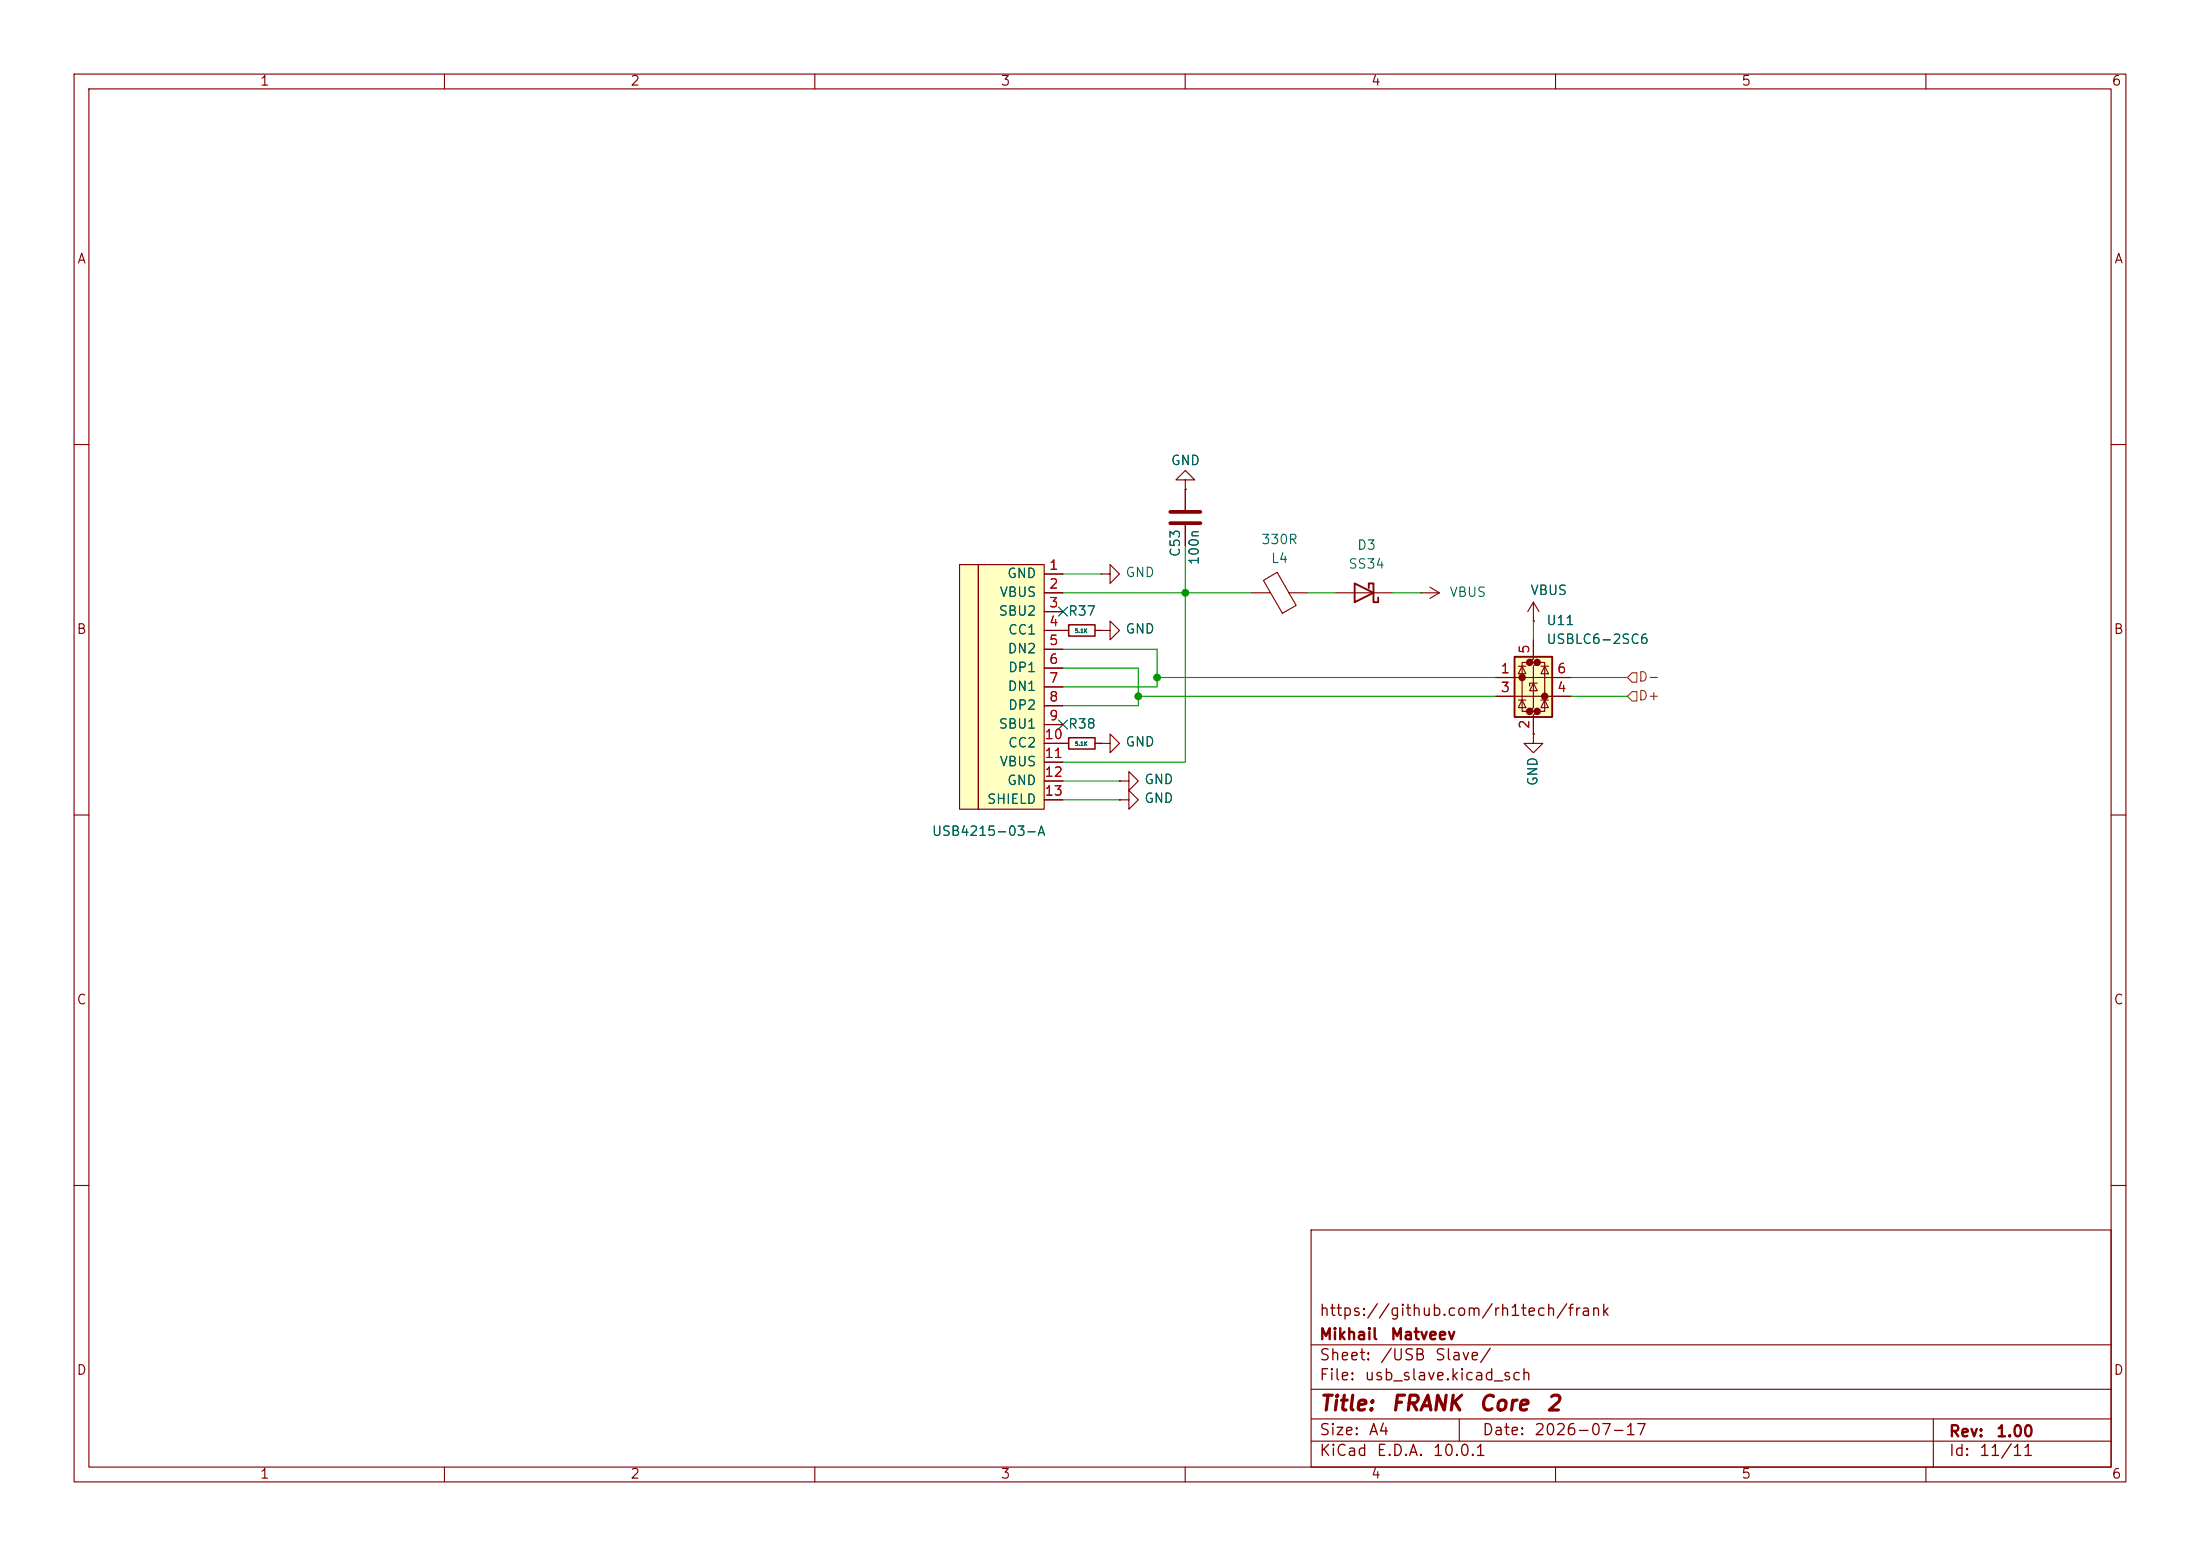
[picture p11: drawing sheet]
(kicad_sch
 (version 20260306)
 (generator "eeschema")
 (generator_version "10.0")
 (paper "A4")
 (title_block
  (title "${NAME}")
  (date "${DATE}")
  (rev "${VERSION}")
  (company "Mikhail Matveev")
  (comment 1 "https://github.com/rh1tech/frank"))
 (lib_symbols
  (symbol "FRANK:C"
   (pin_numbers (hide yes))
   (pin_names
    (offset 0.254)) (exclude_from_sim no) (in_bom yes) (on_board yes)
   (in_pos_files yes)
   (duplicate_pin_numbers_are_jumpers no)
   (property "Reference" "C" (at 0.635 2.54 0) (show_name no) (do_not_autoplace no) (effects (font (size 1.27 1.27)) (justify left)))
   (property "Value" "C" (at 0.635 -2.54 0) (show_name no) (do_not_autoplace no) (effects (font (size 1.27 1.27)) (justify left)))
   (property "Footprint" "" (at 0.9652 -3.81 0) (show_name no) (do_not_autoplace no) (hide yes) (effects (font (size 1.27 1.27))))
   (property "Datasheet" "" (at 0 0 0) (show_name no) (do_not_autoplace no) (hide yes) (effects (font (size 1.27 1.27))))
   (property "Description" "Unpolarized capacitor" (at 0 0 0) (show_name no) (do_not_autoplace no) (hide yes) (effects (font (size 1.27 1.27))))
   (symbol "C_0_1"
    (polyline (pts (xy -2.032 0.762) (xy 2.032 0.762)) (stroke (width 0.508) (type default)) (fill (type none)))
    (polyline (pts (xy -2.032 -0.762) (xy 2.032 -0.762)) (stroke (width 0.508) (type default)) (fill (type none))))
   (symbol "C_1_1"
    (pin passive line (at 0 3.81 270) (length 2.794) (name "" (effects (font (size 1.27 1.27)))) (number "1" (effects (font (size 1.27 1.27)))))
    (pin passive line (at 0 -3.81 90) (length 2.794) (name "" (effects (font (size 1.27 1.27)))) (number "2" (effects (font (size 1.27 1.27))))))
   (embedded_fonts no))
  (symbol "FRANK:Ferrite_Bead"
   (pin_numbers (hide yes))
   (pin_names
    (offset 0)) (exclude_from_sim no) (in_bom yes) (on_board yes)
   (in_pos_files yes)
   (duplicate_pin_numbers_are_jumpers no)
   (property "Reference" "FB" (at -3.81 0.635 90) (show_name no) (do_not_autoplace no) (effects (font (size 1.27 1.27))))
   (property "Value" "FerriteBead" (at 3.81 0 90) (show_name no) (do_not_autoplace no) (effects (font (size 1.27 1.27))))
   (property "Footprint" "" (at -1.778 0 90) (show_name no) (do_not_autoplace no) (hide yes) (effects (font (size 1.27 1.27))))
   (property "Datasheet" "" (at 0 0 0) (show_name no) (do_not_autoplace no) (hide yes) (effects (font (size 1.27 1.27))))
   (property "Description" "Ferrite bead" (at 0 0 0) (show_name no) (do_not_autoplace no) (hide yes) (effects (font (size 1.27 1.27))))
   (symbol "Ferrite_Bead_0_1"
    (polyline (pts (xy -2.7686 0.4064) (xy -1.7018 2.2606) (xy 2.7686 -0.3048) (xy 1.6764 -2.159) (xy -2.7686 0.4064)) (stroke (width 0) (type default)) (fill (type none)))
    (polyline (pts (xy 0 1.27) (xy 0 1.2954)) (stroke (width 0) (type default)) (fill (type none)))
    (polyline (pts (xy 0 -1.27) (xy 0 -1.2192)) (stroke (width 0) (type default)) (fill (type none))))
   (symbol "Ferrite_Bead_1_1"
    (pin passive line (at 0 3.81 270) (length 2.54) (name "" (effects (font (size 1.27 1.27)))) (number "1" (effects (font (size 1.27 1.27)))))
    (pin passive line (at 0 -3.81 90) (length 2.54) (name "" (effects (font (size 1.27 1.27)))) (number "2" (effects (font (size 1.27 1.27))))))
   (embedded_fonts no))
  (symbol "FRANK:GND"
   (power global)
   (pin_numbers (hide yes))
   (pin_names
    (offset 0) (hide yes)) (exclude_from_sim no) (in_bom yes) (on_board yes)
   (in_pos_files yes)
   (duplicate_pin_numbers_are_jumpers no)
   (property "Reference" "#PWR" (at 0 -6.35 0) (show_name no) (do_not_autoplace no) (hide yes) (effects (font (size 1.27 1.27))))
   (property "Value" "GND" (at 0 -3.81 0) (show_name no) (do_not_autoplace no) (effects (font (size 1.27 1.27))))
   (property "Footprint" "" (at 0 0 0) (show_name no) (do_not_autoplace no) (hide yes) (effects (font (size 1.27 1.27))))
   (property "Datasheet" "" (at 0 0 0) (show_name no) (do_not_autoplace no) (hide yes) (effects (font (size 1.27 1.27))))
   (property "Description" "Power symbol creates a global label with name \"GND\" , ground" (at 0 0 0) (show_name no) (do_not_autoplace no) (hide yes) (effects (font (size 1.27 1.27))))
   (symbol "GND_0_1"
    (polyline (pts (xy 0 0) (xy 0 -1.27) (xy 1.27 -1.27) (xy 0 -2.54) (xy -1.27 -1.27) (xy 0 -1.27)) (stroke (width 0) (type default)) (fill (type none))))
   (symbol "GND_1_1"
    (pin power_in line (at 0 0 270) (length 0) (name "" (effects (font (size 1.27 1.27)))) (number "1" (effects (font (size 1.27 1.27))))))
   (embedded_fonts no))
  (symbol "FRANK:R_Small"
   (pin_numbers (hide yes))
   (pin_names
    (offset 0.254) (hide yes)) (exclude_from_sim no) (in_bom yes) (on_board yes)
   (in_pos_files yes)
   (duplicate_pin_numbers_are_jumpers no)
   (property "Reference" "R" (at 0 0 90) (show_name no) (do_not_autoplace no) (effects (font (size 1.016 1.016))))
   (property "Value" "R_Small" (at 1.778 0 90) (show_name no) (do_not_autoplace no) (effects (font (size 1.27 1.27))))
   (property "Footprint" "" (at 0 0 0) (show_name no) (do_not_autoplace no) (hide yes) (effects (font (size 1.27 1.27))))
   (property "Datasheet" "" (at 0 0 0) (show_name no) (do_not_autoplace no) (hide yes) (effects (font (size 1.27 1.27))))
   (property "Description" "Resistor, small symbol" (at 0 0 0) (show_name no) (do_not_autoplace no) (hide yes) (effects (font (size 1.27 1.27))))
   (symbol "R_Small_0_1"
    (rectangle (start -0.762 1.778) (end 0.762 -1.778) (stroke (width 0.2032) (type default)) (fill (type none))))
   (symbol "R_Small_1_1"
    (pin passive line (at 0 2.54 270) (length 0.762) (name "" (effects (font (size 1.27 1.27)))) (number "1" (effects (font (size 1.27 1.27)))))
    (pin passive line (at 0 -2.54 90) (length 0.762) (name "" (effects (font (size 1.27 1.27)))) (number "2" (effects (font (size 1.27 1.27))))))
   (embedded_fonts no))
  (symbol "FRANK:SS34"
   (pin_numbers (hide yes))
   (pin_names
    (offset 1.016) (hide yes)) (exclude_from_sim no) (in_bom yes) (on_board yes)
   (in_pos_files yes)
   (duplicate_pin_numbers_are_jumpers no)
   (property "Reference" "D3" (at -0.3175 6.35 0) (show_name no) (do_not_autoplace no) (effects (font (size 1.27 1.27))))
   (property "Value" "SS34" (at -0.3175 3.81 0) (show_name no) (do_not_autoplace no) (effects (font (size 1.27 1.27))))
   (property "Footprint" "Diode_SMD:D_SMA" (at 0 -4.445 0) (show_name no) (do_not_autoplace no) (hide yes) (effects (font (size 1.27 1.27))))
   (property "Datasheet" "https://www.vishay.com/docs/88751/ss32.pdf" (at 0 0 0) (show_name no) (do_not_autoplace no) (hide yes) (effects (font (size 1.27 1.27))))
   (property "Description" "40V 3A Schottky Diode, SMA" (at 0 0 0) (show_name no) (do_not_autoplace no) (hide yes) (effects (font (size 1.27 1.27))))
   (symbol "SS34_0_1"
    (polyline (pts (xy -1.905 0.635) (xy -1.905 1.27) (xy -1.27 1.27) (xy -1.27 -1.27) (xy -0.635 -1.27) (xy -0.635 -0.635)) (stroke (width 0.254) (type default)) (fill (type none)))
    (polyline (pts (xy 1.27 1.27) (xy 1.27 -1.27) (xy -1.27 0) (xy 1.27 1.27)) (stroke (width 0.254) (type default)) (fill (type none)))
    (polyline (pts (xy 1.27 0) (xy -1.27 0)) (stroke (width 0) (type default)) (fill (type none))))
   (symbol "SS34_1_1"
    (pin passive line (at -3.81 0 0) (length 2.54) (name "K" (effects (font (size 1.27 1.27)))) (number "1" (effects (font (size 1.27 1.27)))))
    (pin passive line (at 3.81 0 180) (length 2.54) (name "A" (effects (font (size 1.27 1.27)))) (number "2" (effects (font (size 1.27 1.27))))))
   (embedded_fonts no))
  (symbol "FRANK:USBLC6-2SC6"
   (pin_names (hide yes)) (exclude_from_sim no) (in_bom yes) (on_board yes)
   (in_pos_files yes)
   (duplicate_pin_numbers_are_jumpers no)
   (property "Reference" "U" (at 0.635 5.715 0) (show_name no) (do_not_autoplace no) (effects (font (size 1.27 1.27)) (justify left)))
   (property "Value" "USBLC6-2SC6" (at 0.635 3.81 0) (show_name no) (do_not_autoplace no) (effects (font (size 1.27 1.27)) (justify left)))
   (property "Footprint" "FRANK:SOT-23-6" (at 1.27 -6.35 0) (show_name no) (do_not_autoplace no) (hide yes) (effects (font (size 1.27 1.27)
    (italic yes)) (justify left)))
   (property "Datasheet" "https://www.st.com/resource/en/datasheet/usblc6-2.pdf" (at 1.27 -8.255 0) (show_name no) (do_not_autoplace no) (hide yes) (effects (font (size 1.27 1.27)) (justify left)))
   (property "Description" "Very low capacitance ESD protection diode, 2 data-line, SOT-23-6" (at 0 0 0) (show_name no) (do_not_autoplace no) (hide yes) (effects (font (size 1.27 1.27))))
   (symbol "USBLC6-2SC6_0_0"
    (circle (center -1.524 0) (radius 0.0001) (stroke (width 0.508) (type default)) (fill (type none)))
    (circle (center -0.508 2.032) (radius 0.0001) (stroke (width 0.508) (type default)) (fill (type none)))
    (circle (center -0.508 -4.572) (radius 0.0001) (stroke (width 0.508) (type default)) (fill (type none)))
    (circle (center 0.508 2.032) (radius 0.0001) (stroke (width 0.508) (type default)) (fill (type none)))
    (circle (center 0.508 -4.572) (radius 0.0001) (stroke (width 0.508) (type default)) (fill (type none)))
    (circle (center 1.524 -2.54) (radius 0.0001) (stroke (width 0.508) (type default)) (fill (type none))))
   (symbol "USBLC6-2SC6_0_1"
    (polyline (pts (xy -2.54 0) (xy 2.54 0)) (stroke (width 0) (type default)) (fill (type none)))
    (polyline (pts (xy -2.54 -2.54) (xy 2.54 -2.54)) (stroke (width 0) (type default)) (fill (type none)))
    (polyline (pts (xy -2.032 0.508) (xy -1.016 0.508) (xy -1.524 1.524) (xy -2.032 0.508)) (stroke (width 0) (type default)) (fill (type none)))
    (polyline (pts (xy -2.032 -3.048) (xy -1.016 -3.048)) (stroke (width 0) (type default)) (fill (type none)))
    (polyline (pts (xy -1.016 1.524) (xy -2.032 1.524)) (stroke (width 0) (type default)) (fill (type none)))
    (polyline (pts (xy -1.016 -4.064) (xy -2.032 -4.064) (xy -1.524 -3.048) (xy -1.016 -4.064)) (stroke (width 0) (type default)) (fill (type none)))
    (polyline (pts (xy -0.508 -1.143) (xy -0.508 -0.762) (xy 0.508 -0.762)) (stroke (width 0) (type default)) (fill (type none)))
    (polyline (pts (xy 0 2.54) (xy -0.508 2.032) (xy 0.508 2.032) (xy 0 1.524) (xy 0 -4.064) (xy -0.508 -4.572) (xy 0.508 -4.572) (xy 0 -5.08)) (stroke (width 0) (type default)) (fill (type none)))
    (polyline (pts (xy 0.508 -1.778) (xy -0.508 -1.778) (xy 0 -0.762) (xy 0.508 -1.778)) (stroke (width 0) (type default)) (fill (type none)))
    (polyline (pts (xy 1.016 1.524) (xy 2.032 1.524)) (stroke (width 0) (type default)) (fill (type none)))
    (polyline (pts (xy 1.016 -3.048) (xy 2.032 -3.048)) (stroke (width 0) (type default)) (fill (type none)))
    (polyline (pts (xy 2.032 0.508) (xy 1.016 0.508) (xy 1.524 1.524) (xy 2.032 0.508)) (stroke (width 0) (type default)) (fill (type none)))
    (polyline (pts (xy 2.032 -4.064) (xy 1.016 -4.064) (xy 1.524 -3.048) (xy 2.032 -4.064)) (stroke (width 0) (type default)) (fill (type none))))
   (symbol "USBLC6-2SC6_1_1"
    (rectangle (start -2.54 2.794) (end 2.54 -5.334) (stroke (width 0.254) (type default)) (fill (type background)))
    (polyline (pts (xy -0.508 2.032) (xy -1.524 2.032) (xy -1.524 -4.572) (xy -0.508 -4.572)) (stroke (width 0) (type default)) (fill (type none)))
    (polyline (pts (xy 0.508 -4.572) (xy 1.524 -4.572) (xy 1.524 2.032) (xy 0.508 2.032)) (stroke (width 0) (type default)) (fill (type none)))
    (pin passive line (at -5.08 0 0) (length 2.54) (name "I/O1" (effects (font (size 1.27 1.27)))) (number "1" (effects (font (size 1.27 1.27)))))
    (pin passive line (at 0 -7.62 90) (length 2.54) (name "GND" (effects (font (size 1.27 1.27)))) (number "2" (effects (font (size 1.27 1.27)))))
    (pin passive line (at -5.08 -2.54 0) (length 2.54) (name "I/O2" (effects (font (size 1.27 1.27)))) (number "3" (effects (font (size 1.27 1.27)))))
    (pin passive line (at 5.08 -2.54 180) (length 2.54) (name "I/O2" (effects (font (size 1.27 1.27)))) (number "4" (effects (font (size 1.27 1.27)))))
    (pin passive line (at 0 5.08 270) (length 2.54) (name "VBUS" (effects (font (size 1.27 1.27)))) (number "5" (effects (font (size 1.27 1.27)))))
    (pin passive line (at 5.08 0 180) (length 2.54) (name "I/O1" (effects (font (size 1.27 1.27)))) (number "6" (effects (font (size 1.27 1.27))))))
   (embedded_fonts no))
  (symbol "FRANK:USB_C"
   (pin_names
    (offset 1.016)) (exclude_from_sim no) (in_bom yes) (on_board yes)
   (in_pos_files yes)
   (duplicate_pin_numbers_are_jumpers no)
   (property "Reference" "USB1" (at -6.35 10.16 0) (show_name no) (do_not_autoplace no) (hide yes) (effects (font (size 1.27 1.27)) (justify right)))
   (property "Value" "USB Type C" (at 0.254 -20.828 0) (show_name no) (do_not_autoplace no) (effects (font (size 1.27 1.27)) (justify right)))
   (property "Footprint" "FRANK:USB_C_Receptacle" (at 3.81 -1.27 0) (show_name no) (do_not_autoplace no) (hide yes) (effects (font (size 1.27 1.27))))
   (property "Datasheet" "" (at 3.81 -1.27 0) (show_name no) (do_not_autoplace no) (hide yes) (effects (font (size 1.27 1.27))))
   (property "Description" "" (at 0 0 0) (show_name no) (do_not_autoplace no) (hide yes) (effects (font (size 1.27 1.27))))
   (property "LCSC" "C165948" (at 0 0 0) (show_name no) (do_not_autoplace no) (hide yes) (effects (font (size 1.27 1.27))))
   (symbol "USB_C_0_1"
    (rectangle (start -11.43 15.24) (end -8.89 -17.78) (stroke (width 0) (type default)) (fill (type background)))
    (rectangle (start 0 -17.78) (end -8.89 15.24) (stroke (width 0) (type default)) (fill (type background))))
   (symbol "USB_C_1_1"
    (pin input line (at 2.54 13.97 180) (length 2.54) (name "GND" (effects (font (size 1.27 1.27)))) (number "1" (effects (font (size 1.27 1.27)))))
    (pin input line (at 2.54 11.43 180) (length 2.54) (name "VBUS" (effects (font (size 1.27 1.27)))) (number "2" (effects (font (size 1.27 1.27)))))
    (pin input line (at 2.54 8.89 180) (length 2.54) (name "SBU2" (effects (font (size 1.27 1.27)))) (number "3" (effects (font (size 1.27 1.27)))))
    (pin input line (at 2.54 6.35 180) (length 2.54) (name "CC1" (effects (font (size 1.27 1.27)))) (number "4" (effects (font (size 1.27 1.27)))))
    (pin input line (at 2.54 3.81 180) (length 2.54) (name "DN2" (effects (font (size 1.27 1.27)))) (number "5" (effects (font (size 1.27 1.27)))))
    (pin input line (at 2.54 1.27 180) (length 2.54) (name "DP1" (effects (font (size 1.27 1.27)))) (number "6" (effects (font (size 1.27 1.27)))))
    (pin input line (at 2.54 -1.27 180) (length 2.54) (name "DN1" (effects (font (size 1.27 1.27)))) (number "7" (effects (font (size 1.27 1.27)))))
    (pin input line (at 2.54 -3.81 180) (length 2.54) (name "DP2" (effects (font (size 1.27 1.27)))) (number "8" (effects (font (size 1.27 1.27)))))
    (pin input line (at 2.54 -6.35 180) (length 2.54) (name "SBU1" (effects (font (size 1.27 1.27)))) (number "9" (effects (font (size 1.27 1.27)))))
    (pin input line (at 2.54 -8.89 180) (length 2.54) (name "CC2" (effects (font (size 1.27 1.27)))) (number "10" (effects (font (size 1.27 1.27)))))
    (pin input line (at 2.54 -11.43 180) (length 2.54) (name "VBUS" (effects (font (size 1.27 1.27)))) (number "11" (effects (font (size 1.27 1.27)))))
    (pin input line (at 2.54 -13.97 180) (length 2.54) (name "GND" (effects (font (size 1.27 1.27)))) (number "12" (effects (font (size 1.27 1.27)))))
    (pin input line (at 2.54 -16.51 180) (length 2.54) (name "SHIELD" (effects (font (size 1.27 1.27)))) (number "13" (effects (font (size 1.27 1.27))))))
   (embedded_fonts no))
  (symbol "FRANK:VBUS"
   (power global)
   (pin_numbers (hide yes))
   (pin_names
    (offset 0) (hide yes)) (exclude_from_sim no) (in_bom yes) (on_board yes)
   (in_pos_files yes)
   (duplicate_pin_numbers_are_jumpers no)
   (property "Reference" "#PWR" (at 0 -3.81 0) (show_name no) (do_not_autoplace no) (hide yes) (effects (font (size 1.27 1.27))))
   (property "Value" "VBUS" (at 0 3.556 0) (show_name no) (do_not_autoplace no) (effects (font (size 1.27 1.27))))
   (property "Footprint" "" (at 0 0 0) (show_name no) (do_not_autoplace no) (hide yes) (effects (font (size 1.27 1.27))))
   (property "Datasheet" "" (at 0 0 0) (show_name no) (do_not_autoplace no) (hide yes) (effects (font (size 1.27 1.27))))
   (property "Description" "Power symbol creates a global label with name \"VBUS\"" (at 0 0 0) (show_name no) (do_not_autoplace no) (hide yes) (effects (font (size 1.27 1.27))))
   (symbol "VBUS_0_1"
    (polyline (pts (xy -0.762 1.27) (xy 0 2.54)) (stroke (width 0) (type default)) (fill (type none)))
    (polyline (pts (xy 0 2.54) (xy 0.762 1.27)) (stroke (width 0) (type default)) (fill (type none)))
    (polyline (pts (xy 0 0) (xy 0 2.54)) (stroke (width 0) (type default)) (fill (type none))))
   (symbol "VBUS_1_1"
    (pin power_in line (at 0 0 90) (length 0) (name "" (effects (font (size 1.27 1.27)))) (number "1" (effects (font (size 1.27 1.27))))))
   (embedded_fonts no)))
 (junction
  (at 153.67 93.98)
  (diameter 0)
  (color 0 0 0 0))
 (junction
  (at 160.02 80.01)
  (diameter 0)
  (color 0 0 0 0))
 (junction
  (at 156.21 91.44)
  (diameter 0)
  (color 0 0 0 0))
 (no_connect
  (at 143.51 97.79))
 (no_connect
  (at 143.51 82.55))
 (wire
  (pts (xy 160.02 80.01) (xy 160.02 73.66))
  (stroke (width 0) (type default)))
 (wire
  (pts (xy 143.51 92.71) (xy 156.21 92.71))
  (stroke (width 0) (type default)))
 (wire
  (pts (xy 160.02 102.87) (xy 143.51 102.87))
  (stroke (width 0) (type default)))
 (wire
  (pts (xy 176.53 80.01) (xy 180.34 80.01))
  (stroke (width 0) (type default)))
 (wire
  (pts (xy 153.67 93.98) (xy 153.67 95.25))
  (stroke (width 0) (type default)))
 (wire
  (pts (xy 207.01 83.82) (xy 207.01 86.36))
  (stroke (width 0) (type default)))
 (wire
  (pts (xy 212.09 91.44) (xy 219.71 91.44))
  (stroke (width 0) (type default)))
 (wire
  (pts (xy 143.51 77.47) (xy 148.59 77.47))
  (stroke (width 0) (type default)))
 (wire
  (pts (xy 156.21 87.63) (xy 156.21 91.44))
  (stroke (width 0) (type default)))
 (wire
  (pts (xy 153.67 90.17) (xy 153.67 93.98))
  (stroke (width 0) (type default)))
 (wire
  (pts (xy 160.02 80.01) (xy 168.91 80.01))
  (stroke (width 0) (type default)))
 (wire
  (pts (xy 143.51 90.17) (xy 153.67 90.17))
  (stroke (width 0) (type default)))
 (wire
  (pts (xy 212.09 93.98) (xy 219.71 93.98))
  (stroke (width 0) (type default)))
 (wire
  (pts (xy 143.51 80.01) (xy 160.02 80.01))
  (stroke (width 0) (type default)))
 (wire
  (pts (xy 156.21 91.44) (xy 156.21 92.71))
  (stroke (width 0) (type default)))
 (wire
  (pts (xy 160.02 80.01) (xy 160.02 102.87))
  (stroke (width 0) (type default)))
 (wire
  (pts (xy 187.96 80.01) (xy 191.77 80.01))
  (stroke (width 0) (type default)))
 (wire
  (pts (xy 156.21 91.44) (xy 201.93 91.44))
  (stroke (width 0) (type default)))
 (wire
  (pts (xy 143.51 105.41) (xy 151.13 105.41))
  (stroke (width 0) (type default)))
 (wire
  (pts (xy 153.67 93.98) (xy 201.93 93.98))
  (stroke (width 0) (type default)))
 (wire
  (pts (xy 143.51 107.95) (xy 151.13 107.95))
  (stroke (width 0) (type default)))
 (wire
  (pts (xy 143.51 87.63) (xy 156.21 87.63))
  (stroke (width 0) (type default)))
 (wire
  (pts (xy 143.51 95.25) (xy 153.67 95.25))
  (stroke (width 0) (type default)))
 (hierarchical_label "D-"
  (shape input)
  (at 219.71 91.44 0)
  (effects (font (size 1.27 1.27)) (justify left)))
 (hierarchical_label "D+"
  (shape input)
  (at 219.71 93.98 0)
  (effects (font (size 1.27 1.27)) (justify left)))
 (symbol
  (lib_id "FRANK:SS34")
  (at 184.15 80.01 180)
  (unit 1)
  (body_style 1)
  (exclude_from_sim no)
  (in_bom yes)
  (on_board yes)
  (in_pos_files yes)
  (dnp no)
  (fields_autoplaced yes)
  (property "Reference" "D3" (at 184.4675 73.66 0) (show_name no) (do_not_autoplace no) (effects (font (size 1.27 1.27))))
  (property "Value" "SS34" (at 184.4675 76.2 0) (show_name no) (do_not_autoplace no) (effects (font (size 1.27 1.27))))
  (property "Footprint" "FRANK:D_SMA" (at 184.15 75.565 0) (hide yes) (show_name no) (do_not_autoplace no) (effects (font (size 1.27 1.27))))
  (property "Datasheet" "https://www.vishay.com/docs/88751/ss32.pdf" (at 184.15 80.01 0) (hide yes) (show_name no) (do_not_autoplace no) (effects (font (size 1.27 1.27))))
  (property "Description" "40V 3A Schottky Diode, SMA" (at 184.15 80.01 0) (hide yes) (show_name no) (do_not_autoplace no) (effects (font (size 1.27 1.27))))
  (pin "2")
  (pin "1"))
 (symbol
  (lib_id "FRANK:R_Small")
  (at 146.05 85.09 270)
  (unit 1)
  (body_style 1)
  (exclude_from_sim no)
  (in_bom yes)
  (on_board yes)
  (in_pos_files yes)
  (dnp no)
  (property "Reference" "R37" (at 146.05 82.55 90) (show_name no) (do_not_autoplace no) (effects (font (size 1.27 1.27))))
  (property "Value" "5.1K" (at 146.05 85.09 90) (show_name no) (do_not_autoplace no) (effects (font (size 0.508 0.508))))
  (property "Footprint" "FRANK:R_0603_1608Metric" (at 146.05 85.09 0) (hide yes) (show_name no) (do_not_autoplace no) (effects (font (size 1.27 1.27))))
  (property "Datasheet" "" (at 146.05 85.09 0) (hide yes) (show_name no) (do_not_autoplace no) (effects (font (size 1.27 1.27))))
  (property "Description" "Resistor, small symbol" (at 146.05 85.09 0) (hide yes) (show_name no) (do_not_autoplace no) (effects (font (size 1.27 1.27))))
  (property "LCSC" "" (at 146.05 85.09 0) (hide yes) (show_name no) (do_not_autoplace no) (effects (font (size 1.27 1.27))))
  (property "AliExpress" "https://www.aliexpress.com/item/1005005945735199.html" (at 146.05 85.09 0) (hide yes) (show_name no) (do_not_autoplace no) (effects (font (size 1.27 1.27))))
  (property "Sim.Device" "" (at 146.05 85.09 0) (show_name no) (do_not_autoplace no) (effects (font (size 1.27 1.27))))
  (property "Height" "" (at 146.05 85.09 0) (show_name no) (do_not_autoplace no) (effects (font (size 1.27 1.27))))
  (property "MANUFACTURER" "" (at 146.05 85.09 0) (show_name no) (do_not_autoplace no) (effects (font (size 1.27 1.27))))
  (property "MAXIMUM_PACKAGE_HEIGHT" "" (at 146.05 85.09 0) (show_name no) (do_not_autoplace no) (effects (font (size 1.27 1.27))))
  (property "Manufacturer_Name" "" (at 146.05 85.09 0) (show_name no) (do_not_autoplace no) (effects (font (size 1.27 1.27))))
  (property "Manufacturer_Part_Number" "" (at 146.05 85.09 0) (show_name no) (do_not_autoplace no) (effects (font (size 1.27 1.27))))
  (property "Mouser Part Number" "" (at 146.05 85.09 0) (show_name no) (do_not_autoplace no) (effects (font (size 1.27 1.27))))
  (property "Mouser Price/Stock" "" (at 146.05 85.09 0) (show_name no) (do_not_autoplace no) (effects (font (size 1.27 1.27))))
  (property "PARTREV" "" (at 146.05 85.09 0) (show_name no) (do_not_autoplace no) (effects (font (size 1.27 1.27))))
  (property "STANDARD" "" (at 146.05 85.09 0) (show_name no) (do_not_autoplace no) (effects (font (size 1.27 1.27))))
  (pin "1")
  (pin "2"))
 (symbol
  (lib_id "FRANK:R_Small")
  (at 146.05 100.33 270)
  (unit 1)
  (body_style 1)
  (exclude_from_sim no)
  (in_bom yes)
  (on_board yes)
  (in_pos_files yes)
  (dnp no)
  (property "Reference" "R38" (at 146.05 97.79 90) (show_name no) (do_not_autoplace no) (effects (font (size 1.27 1.27))))
  (property "Value" "5.1K" (at 146.05 100.33 90) (show_name no) (do_not_autoplace no) (effects (font (size 0.508 0.508))))
  (property "Footprint" "FRANK:R_0603_1608Metric" (at 146.05 100.33 0) (hide yes) (show_name no) (do_not_autoplace no) (effects (font (size 1.27 1.27))))
  (property "Datasheet" "" (at 146.05 100.33 0) (hide yes) (show_name no) (do_not_autoplace no) (effects (font (size 1.27 1.27))))
  (property "Description" "Resistor, small symbol" (at 146.05 100.33 0) (hide yes) (show_name no) (do_not_autoplace no) (effects (font (size 1.27 1.27))))
  (property "LCSC" "" (at 146.05 100.33 0) (hide yes) (show_name no) (do_not_autoplace no) (effects (font (size 1.27 1.27))))
  (property "AliExpress" "https://www.aliexpress.com/item/1005005945735199.html" (at 146.05 100.33 0) (hide yes) (show_name no) (do_not_autoplace no) (effects (font (size 1.27 1.27))))
  (property "Sim.Device" "" (at 146.05 100.33 0) (show_name no) (do_not_autoplace no) (effects (font (size 1.27 1.27))))
  (property "Height" "" (at 146.05 100.33 0) (show_name no) (do_not_autoplace no) (effects (font (size 1.27 1.27))))
  (property "MANUFACTURER" "" (at 146.05 100.33 0) (show_name no) (do_not_autoplace no) (effects (font (size 1.27 1.27))))
  (property "MAXIMUM_PACKAGE_HEIGHT" "" (at 146.05 100.33 0) (show_name no) (do_not_autoplace no) (effects (font (size 1.27 1.27))))
  (property "Manufacturer_Name" "" (at 146.05 100.33 0) (show_name no) (do_not_autoplace no) (effects (font (size 1.27 1.27))))
  (property "Manufacturer_Part_Number" "" (at 146.05 100.33 0) (show_name no) (do_not_autoplace no) (effects (font (size 1.27 1.27))))
  (property "Mouser Part Number" "" (at 146.05 100.33 0) (show_name no) (do_not_autoplace no) (effects (font (size 1.27 1.27))))
  (property "Mouser Price/Stock" "" (at 146.05 100.33 0) (show_name no) (do_not_autoplace no) (effects (font (size 1.27 1.27))))
  (property "PARTREV" "" (at 146.05 100.33 0) (show_name no) (do_not_autoplace no) (effects (font (size 1.27 1.27))))
  (property "STANDARD" "" (at 146.05 100.33 0) (show_name no) (do_not_autoplace no) (effects (font (size 1.27 1.27))))
  (pin "1")
  (pin "2"))
 (symbol
  (lib_id "FRANK:GND")
  (at 148.59 100.33 90)
  (unit 1)
  (body_style 1)
  (exclude_from_sim no)
  (in_bom yes)
  (on_board yes)
  (in_pos_files yes)
  (dnp no)
  (property "Reference" "#PWR0100" (at 154.94 100.33 0) (hide yes) (show_name no) (do_not_autoplace no) (effects (font (size 1.27 1.27))))
  (property "Value" "GND" (at 151.8412 100.203 90) (show_name no) (do_not_autoplace no) (effects (font (size 1.27 1.27)) (justify right)))
  (property "Footprint" "" (at 148.59 100.33 0) (hide yes) (show_name no) (do_not_autoplace no) (effects (font (size 1.27 1.27))))
  (property "Datasheet" "" (at 148.59 100.33 0) (hide yes) (show_name no) (do_not_autoplace no) (effects (font (size 1.27 1.27))))
  (property "Description" "Power symbol creates a global label with name \"GND\" , ground" (at 148.59 100.33 0) (hide yes) (show_name no) (do_not_autoplace no) (effects (font (size 1.27 1.27))))
  (pin "1"))
 (symbol
  (lib_id "FRANK:VBUS")
  (at 207.01 83.82 0)
  (unit 1)
  (body_style 1)
  (exclude_from_sim no)
  (in_bom yes)
  (on_board yes)
  (in_pos_files yes)
  (dnp no)
  (property "Reference" "#PWR0105" (at 207.01 87.63 0) (hide yes) (show_name no) (do_not_autoplace no) (effects (font (size 1.27 1.27))))
  (property "Value" "VBUS" (at 206.502 79.756 0) (show_name no) (do_not_autoplace no) (effects (font (size 1.27 1.27)) (justify left)))
  (property "Footprint" "" (at 207.01 83.82 0) (hide yes) (show_name no) (do_not_autoplace no) (effects (font (size 1.27 1.27))))
  (property "Datasheet" "" (at 207.01 83.82 0) (hide yes) (show_name no) (do_not_autoplace no) (effects (font (size 1.27 1.27))))
  (property "Description" "Power symbol creates a global label with name \"VBUS\"" (at 207.01 83.82 0) (hide yes) (show_name no) (do_not_autoplace no) (effects (font (size 1.27 1.27))))
  (pin "1"))
 (symbol
  (lib_id "FRANK:GND")
  (at 151.13 105.41 90)
  (unit 1)
  (body_style 1)
  (exclude_from_sim no)
  (in_bom yes)
  (on_board yes)
  (in_pos_files yes)
  (dnp no)
  (property "Reference" "#PWR0101" (at 157.48 105.41 0) (hide yes) (show_name no) (do_not_autoplace no) (effects (font (size 1.27 1.27))))
  (property "Value" "GND" (at 154.3812 105.283 90) (show_name no) (do_not_autoplace no) (effects (font (size 1.27 1.27)) (justify right)))
  (property "Footprint" "" (at 151.13 105.41 0) (hide yes) (show_name no) (do_not_autoplace no) (effects (font (size 1.27 1.27))))
  (property "Datasheet" "" (at 151.13 105.41 0) (hide yes) (show_name no) (do_not_autoplace no) (effects (font (size 1.27 1.27))))
  (property "Description" "Power symbol creates a global label with name \"GND\" , ground" (at 151.13 105.41 0) (hide yes) (show_name no) (do_not_autoplace no) (effects (font (size 1.27 1.27))))
  (pin "1"))
 (symbol
  (lib_id "FRANK:GND")
  (at 148.59 77.47 90)
  (unit 1)
  (body_style 1)
  (exclude_from_sim no)
  (in_bom yes)
  (on_board yes)
  (in_pos_files yes)
  (dnp no)
  (property "Reference" "#PWR098" (at 154.94 77.47 0) (hide yes) (show_name no) (do_not_autoplace no) (effects (font (size 1.27 1.27))))
  (property "Value" "GND" (at 151.8412 77.343 90) (show_name no) (do_not_autoplace no) (effects (font (size 1.27 1.27)) (justify right)))
  (property "Footprint" "" (at 148.59 77.47 0) (hide yes) (show_name no) (do_not_autoplace no) (effects (font (size 1.27 1.27))))
  (property "Datasheet" "" (at 148.59 77.47 0) (hide yes) (show_name no) (do_not_autoplace no) (effects (font (size 1.27 1.27))))
  (property "Description" "Power symbol creates a global label with name \"GND\" , ground" (at 148.59 77.47 0) (hide yes) (show_name no) (do_not_autoplace no) (effects (font (size 1.27 1.27))))
  (pin "1"))
 (symbol
  (lib_id "FRANK:C")
  (at 160.02 69.85 0)
  (mirror x)
  (unit 1)
  (body_style 1)
  (exclude_from_sim no)
  (in_bom yes)
  (on_board yes)
  (in_pos_files yes)
  (dnp no)
  (property "Reference" "C53" (at 158.75 71.374 90) (show_name no) (do_not_autoplace no) (effects (font (size 1.27 1.27)) (justify left)))
  (property "Value" "100n" (at 161.29 71.374 90) (show_name no) (do_not_autoplace no) (effects (font (size 1.27 1.27)) (justify left)))
  (property "Footprint" "FRANK:C_0603_1608Metric" (at 160.9852 66.04 0) (hide yes) (show_name no) (do_not_autoplace no) (effects (font (size 1.27 1.27))))
  (property "Datasheet" "" (at 160.02 69.85 0) (hide yes) (show_name no) (do_not_autoplace no) (effects (font (size 1.27 1.27))))
  (property "Description" "Unpolarized capacitor" (at 160.02 69.85 0) (hide yes) (show_name no) (do_not_autoplace no) (effects (font (size 1.27 1.27))))
  (property "AliExpress" "https://www.aliexpress.com/item/33008008276.html" (at 160.02 69.85 0) (hide yes) (show_name no) (do_not_autoplace no) (effects (font (size 1.27 1.27))))
  (property "Sim.Device" "" (at 160.02 69.85 0) (show_name no) (do_not_autoplace no) (effects (font (size 1.27 1.27))))
  (property "LCSC" "" (at 160.02 69.85 0) (hide yes) (show_name no) (do_not_autoplace no) (effects (font (size 1.27 1.27))))
  (property "Availability" "" (at 160.02 69.85 0) (show_name no) (do_not_autoplace no) (effects (font (size 1.27 1.27))))
  (property "Check_prices" "" (at 160.02 69.85 0) (show_name no) (do_not_autoplace no) (effects (font (size 1.27 1.27))))
  (property "Description_1" "" (at 160.02 69.85 0) (show_name no) (do_not_autoplace no) (effects (font (size 1.27 1.27))))
  (property "MF" "" (at 160.02 69.85 0) (show_name no) (do_not_autoplace no) (effects (font (size 1.27 1.27))))
  (property "MP" "" (at 160.02 69.85 0) (show_name no) (do_not_autoplace no) (effects (font (size 1.27 1.27))))
  (property "Package" "" (at 160.02 69.85 0) (show_name no) (do_not_autoplace no) (effects (font (size 1.27 1.27))))
  (property "Price" "" (at 160.02 69.85 0) (show_name no) (do_not_autoplace no) (effects (font (size 1.27 1.27))))
  (property "SnapEDA_Link" "" (at 160.02 69.85 0) (show_name no) (do_not_autoplace no) (effects (font (size 1.27 1.27))))
  (property "Attrition Qty" "" (at 160.02 69.85 0) (hide yes) (show_name no) (do_not_autoplace no) (effects (font (size 1.27 1.27))))
  (property "Category" "" (at 160.02 69.85 0) (hide yes) (show_name no) (do_not_autoplace no) (effects (font (size 1.27 1.27))))
  (property "Class" "" (at 160.02 69.85 0) (hide yes) (show_name no) (do_not_autoplace no) (effects (font (size 1.27 1.27))))
  (property "Crystal Type" "" (at 160.02 69.85 0) (hide yes) (show_name no) (do_not_autoplace no) (effects (font (size 1.27 1.27))))
  (property "Frequency" "" (at 160.02 69.85 0) (hide yes) (show_name no) (do_not_autoplace no) (effects (font (size 1.27 1.27))))
  (property "Frequency Stability" "" (at 160.02 69.85 0) (hide yes) (show_name no) (do_not_autoplace no) (effects (font (size 1.27 1.27))))
  (property "Frequency Tolerance" "" (at 160.02 69.85 0) (hide yes) (show_name no) (do_not_autoplace no) (effects (font (size 1.27 1.27))))
  (property "Load Capacitance" "" (at 160.02 69.85 0) (hide yes) (show_name no) (do_not_autoplace no) (effects (font (size 1.27 1.27))))
  (property "Manufacturer" "" (at 160.02 69.85 0) (hide yes) (show_name no) (do_not_autoplace no) (effects (font (size 1.27 1.27))))
  (property "Minimum Qty" "" (at 160.02 69.85 0) (hide yes) (show_name no) (do_not_autoplace no) (effects (font (size 1.27 1.27))))
  (property "Normal Temperature Frequency Tolerance" "" (at 160.02 69.85 0) (hide yes) (show_name no) (do_not_autoplace no) (effects (font (size 1.27 1.27))))
  (property "Operating Temperature" "" (at 160.02 69.85 0) (hide yes) (show_name no) (do_not_autoplace no) (effects (font (size 1.27 1.27))))
  (property "Part" "" (at 160.02 69.85 0) (hide yes) (show_name no) (do_not_autoplace no) (effects (font (size 1.27 1.27))))
  (property "Process" "" (at 160.02 69.85 0) (hide yes) (show_name no) (do_not_autoplace no) (effects (font (size 1.27 1.27))))
  (property "Stock" "" (at 160.02 69.85 0) (hide yes) (show_name no) (do_not_autoplace no) (effects (font (size 1.27 1.27))))
  (property "Type" "" (at 160.02 69.85 0) (hide yes) (show_name no) (do_not_autoplace no) (effects (font (size 1.27 1.27))))
  (pin "1")
  (pin "2"))
 (symbol
  (lib_id "FRANK:GND")
  (at 160.02 66.04 0)
  (mirror x)
  (unit 1)
  (body_style 1)
  (exclude_from_sim no)
  (in_bom yes)
  (on_board yes)
  (in_pos_files yes)
  (dnp no)
  (property "Reference" "#PWR0103" (at 160.02 59.69 0) (hide yes) (show_name no) (do_not_autoplace no) (effects (font (size 1.27 1.27))))
  (property "Value" "GND" (at 160.02 62.23 0) (show_name no) (do_not_autoplace no) (effects (font (size 1.27 1.27))))
  (property "Footprint" "" (at 160.02 66.04 0) (hide yes) (show_name no) (do_not_autoplace no) (effects (font (size 1.27 1.27))))
  (property "Datasheet" "" (at 160.02 66.04 0) (hide yes) (show_name no) (do_not_autoplace no) (effects (font (size 1.27 1.27))))
  (property "Description" "Power symbol creates a global label with name \"GND\" , ground" (at 160.02 66.04 0) (hide yes) (show_name no) (do_not_autoplace no) (effects (font (size 1.27 1.27))))
  (pin "1"))
 (symbol
  (lib_id "FRANK:GND")
  (at 151.13 107.95 90)
  (unit 1)
  (body_style 1)
  (exclude_from_sim no)
  (in_bom yes)
  (on_board yes)
  (in_pos_files yes)
  (dnp no)
  (property "Reference" "#PWR0102" (at 157.48 107.95 0) (hide yes) (show_name no) (do_not_autoplace no) (effects (font (size 1.27 1.27))))
  (property "Value" "GND" (at 154.3812 107.823 90) (show_name no) (do_not_autoplace no) (effects (font (size 1.27 1.27)) (justify right)))
  (property "Footprint" "" (at 151.13 107.95 0) (hide yes) (show_name no) (do_not_autoplace no) (effects (font (size 1.27 1.27))))
  (property "Datasheet" "" (at 151.13 107.95 0) (hide yes) (show_name no) (do_not_autoplace no) (effects (font (size 1.27 1.27))))
  (property "Description" "Power symbol creates a global label with name \"GND\" , ground" (at 151.13 107.95 0) (hide yes) (show_name no) (do_not_autoplace no) (effects (font (size 1.27 1.27))))
  (pin "1"))
 (symbol
  (lib_id "FRANK:GND")
  (at 207.01 99.06 0)
  (unit 1)
  (body_style 1)
  (exclude_from_sim no)
  (in_bom yes)
  (on_board yes)
  (in_pos_files yes)
  (dnp no)
  (property "Reference" "#PWR0106" (at 207.01 105.41 0) (hide yes) (show_name no) (do_not_autoplace no) (effects (font (size 1.27 1.27))))
  (property "Value" "GND" (at 207.01 104.14 90) (show_name no) (do_not_autoplace no) (effects (font (size 1.27 1.27))))
  (property "Footprint" "" (at 207.01 99.06 0) (hide yes) (show_name no) (do_not_autoplace no) (effects (font (size 1.27 1.27))))
  (property "Datasheet" "" (at 207.01 99.06 0) (hide yes) (show_name no) (do_not_autoplace no) (effects (font (size 1.27 1.27))))
  (property "Description" "Power symbol creates a global label with name \"GND\" , ground" (at 207.01 99.06 0) (hide yes) (show_name no) (do_not_autoplace no) (effects (font (size 1.27 1.27))))
  (pin "1"))
 (symbol
  (lib_id "FRANK:Ferrite_Bead")
  (at 172.72 80.01 270)
  (mirror x)
  (unit 1)
  (body_style 1)
  (exclude_from_sim no)
  (in_bom yes)
  (on_board yes)
  (in_pos_files yes)
  (dnp no)
  (property "Reference" "L4" (at 172.72 75.438 90) (show_name no) (do_not_autoplace no) (effects (font (size 1.27 1.27))))
  (property "Value" "330R" (at 172.72 72.898 90) (show_name no) (do_not_autoplace no) (effects (font (size 1.27 1.27))))
  (property "Footprint" "FRANK:L_0603_1608Metric" (at 172.72 81.788 90) (hide yes) (show_name no) (do_not_autoplace no) (effects (font (size 1.27 1.27))))
  (property "Datasheet" "" (at 172.72 80.01 0) (hide yes) (show_name no) (do_not_autoplace no) (effects (font (size 1.27 1.27))))
  (property "Description" "Ferrite bead" (at 172.72 80.01 0) (hide yes) (show_name no) (do_not_autoplace no) (effects (font (size 1.27 1.27))))
  (property "AliExpress" "https://www.aliexpress.com/item/1005005265371362.html" (at 172.72 80.01 0) (hide yes) (show_name no) (do_not_autoplace no) (effects (font (size 1.27 1.27))))
  (pin "2")
  (pin "1"))
 (symbol
  (lib_id "FRANK:USB_C")
  (at 140.97 91.44 0)
  (unit 1)
  (body_style 1)
  (exclude_from_sim no)
  (in_bom yes)
  (on_board yes)
  (in_pos_files yes)
  (dnp no)
  (property "Reference" "J9" (at 134.62 81.28 0) (hide yes) (show_name no) (do_not_autoplace no) (effects (font (size 1.27 1.27)) (justify right)))
  (property "Value" "USB4215-03-A" (at 141.224 112.268 0) (show_name no) (do_not_autoplace no) (effects (font (size 1.27 1.27)) (justify right)))
  (property "Footprint" "FRANK:USB_C_Receptacle" (at 144.78 92.71 0) (hide yes) (show_name no) (do_not_autoplace no) (effects (font (size 1.27 1.27))))
  (property "Datasheet" "https://eu.mouser.com/datasheet/2/837/usb4215-3472997.pdf" (at 144.78 92.71 0) (hide yes) (show_name no) (do_not_autoplace no) (effects (font (size 1.27 1.27))))
  (property "Description" "" (at 140.97 91.44 0) (hide yes) (show_name no) (do_not_autoplace no) (effects (font (size 1.27 1.27))))
  (property "LCSC" "C165948" (at 140.97 91.44 0) (hide yes) (show_name no) (do_not_autoplace no) (effects (font (size 1.27 1.27))))
  (property "AliExpress" "https://www.aliexpress.com/item/1005005500797563.html" (at 140.97 91.44 0) (hide yes) (show_name no) (do_not_autoplace no) (effects (font (size 1.27 1.27))))
  (property "Sim.Device" "" (at 140.97 91.44 0) (show_name no) (do_not_autoplace no) (effects (font (size 1.27 1.27))))
  (property "Height" "" (at 140.97 91.44 0) (show_name no) (do_not_autoplace no) (effects (font (size 1.27 1.27))))
  (property "MANUFACTURER" "" (at 140.97 91.44 0) (show_name no) (do_not_autoplace no) (effects (font (size 1.27 1.27))))
  (property "MAXIMUM_PACKAGE_HEIGHT" "" (at 140.97 91.44 0) (show_name no) (do_not_autoplace no) (effects (font (size 1.27 1.27))))
  (property "Manufacturer_Name" "" (at 140.97 91.44 0) (show_name no) (do_not_autoplace no) (effects (font (size 1.27 1.27))))
  (property "Manufacturer_Part_Number" "" (at 140.97 91.44 0) (show_name no) (do_not_autoplace no) (effects (font (size 1.27 1.27))))
  (property "Mouser Part Number" "" (at 140.97 91.44 0) (show_name no) (do_not_autoplace no) (effects (font (size 1.27 1.27))))
  (property "Mouser Price/Stock" "" (at 140.97 91.44 0) (show_name no) (do_not_autoplace no) (effects (font (size 1.27 1.27))))
  (property "PARTREV" "" (at 140.97 91.44 0) (show_name no) (do_not_autoplace no) (effects (font (size 1.27 1.27))))
  (property "STANDARD" "" (at 140.97 91.44 0) (show_name no) (do_not_autoplace no) (effects (font (size 1.27 1.27))))
  (pin "1")
  (pin "10")
  (pin "11")
  (pin "12")
  (pin "13")
  (pin "2")
  (pin "3")
  (pin "4")
  (pin "5")
  (pin "6")
  (pin "7")
  (pin "8")
  (pin "9"))
 (symbol
  (lib_id "FRANK:VBUS")
  (at 191.77 80.01 270)
  (mirror x)
  (unit 1)
  (body_style 1)
  (exclude_from_sim no)
  (in_bom yes)
  (on_board yes)
  (in_pos_files yes)
  (dnp no)
  (fields_autoplaced yes)
  (property "Reference" "#PWR0104" (at 187.96 80.01 0) (hide yes) (show_name no) (do_not_autoplace no) (effects (font (size 1.27 1.27))))
  (property "Value" "VBUS" (at 195.58 80.0101 90) (show_name no) (do_not_autoplace no) (effects (font (size 1.27 1.27)) (justify left)))
  (property "Footprint" "" (at 191.77 80.01 0) (hide yes) (show_name no) (do_not_autoplace no) (effects (font (size 1.27 1.27))))
  (property "Datasheet" "" (at 191.77 80.01 0) (hide yes) (show_name no) (do_not_autoplace no) (effects (font (size 1.27 1.27))))
  (property "Description" "Power symbol creates a global label with name \"VBUS\"" (at 191.77 80.01 0) (hide yes) (show_name no) (do_not_autoplace no) (effects (font (size 1.27 1.27))))
  (pin "1"))
 (symbol
  (lib_id "FRANK:USBLC6-2SC6")
  (at 207.01 91.44 0)
  (unit 1)
  (body_style 1)
  (exclude_from_sim no)
  (in_bom yes)
  (on_board yes)
  (in_pos_files yes)
  (dnp no)
  (property "Reference" "U11" (at 208.6611 83.82 0) (show_name no) (do_not_autoplace no) (effects (font (size 1.27 1.27)) (justify left)))
  (property "Value" "USBLC6-2SC6" (at 208.6611 86.36 0) (show_name no) (do_not_autoplace no) (effects (font (size 1.27 1.27)) (justify left)))
  (property "Footprint" "FRANK:SOT-23-6" (at 208.28 97.79 0) (hide yes) (show_name no) (do_not_autoplace no) (effects (font (size 1.27 1.27)
    (italic yes)) (justify left)))
  (property "Datasheet" "https://www.st.com/resource/en/datasheet/usblc6-2.pdf" (at 208.28 99.695 0) (hide yes) (show_name no) (do_not_autoplace no) (effects (font (size 1.27 1.27)) (justify left)))
  (property "Description" "Very low capacitance ESD protection diode, 2 data-line, SOT-23-6" (at 207.01 91.44 0) (hide yes) (show_name no) (do_not_autoplace no) (effects (font (size 1.27 1.27))))
  (property "Availability" "" (at 207.01 91.44 0) (show_name no) (do_not_autoplace no) (effects (font (size 1.27 1.27))))
  (property "Check_prices" "" (at 207.01 91.44 0) (show_name no) (do_not_autoplace no) (effects (font (size 1.27 1.27))))
  (property "Description_1" "" (at 207.01 91.44 0) (show_name no) (do_not_autoplace no) (effects (font (size 1.27 1.27))))
  (property "MF" "" (at 207.01 91.44 0) (show_name no) (do_not_autoplace no) (effects (font (size 1.27 1.27))))
  (property "MP" "" (at 207.01 91.44 0) (show_name no) (do_not_autoplace no) (effects (font (size 1.27 1.27))))
  (property "Package" "" (at 207.01 91.44 0) (show_name no) (do_not_autoplace no) (effects (font (size 1.27 1.27))))
  (property "Price" "" (at 207.01 91.44 0) (show_name no) (do_not_autoplace no) (effects (font (size 1.27 1.27))))
  (property "SnapEDA_Link" "" (at 207.01 91.44 0) (show_name no) (do_not_autoplace no) (effects (font (size 1.27 1.27))))
  (property "Attrition Qty" "" (at 207.01 91.44 0) (hide yes) (show_name no) (do_not_autoplace no) (effects (font (size 1.27 1.27))))
  (property "Category" "" (at 207.01 91.44 0) (hide yes) (show_name no) (do_not_autoplace no) (effects (font (size 1.27 1.27))))
  (property "Class" "" (at 207.01 91.44 0) (hide yes) (show_name no) (do_not_autoplace no) (effects (font (size 1.27 1.27))))
  (property "Crystal Type" "" (at 207.01 91.44 0) (hide yes) (show_name no) (do_not_autoplace no) (effects (font (size 1.27 1.27))))
  (property "Frequency" "" (at 207.01 91.44 0) (hide yes) (show_name no) (do_not_autoplace no) (effects (font (size 1.27 1.27))))
  (property "Frequency Stability" "" (at 207.01 91.44 0) (hide yes) (show_name no) (do_not_autoplace no) (effects (font (size 1.27 1.27))))
  (property "Frequency Tolerance" "" (at 207.01 91.44 0) (hide yes) (show_name no) (do_not_autoplace no) (effects (font (size 1.27 1.27))))
  (property "Load Capacitance" "" (at 207.01 91.44 0) (hide yes) (show_name no) (do_not_autoplace no) (effects (font (size 1.27 1.27))))
  (property "Manufacturer" "" (at 207.01 91.44 0) (hide yes) (show_name no) (do_not_autoplace no) (effects (font (size 1.27 1.27))))
  (property "Minimum Qty" "" (at 207.01 91.44 0) (hide yes) (show_name no) (do_not_autoplace no) (effects (font (size 1.27 1.27))))
  (property "Normal Temperature Frequency Tolerance" "" (at 207.01 91.44 0) (hide yes) (show_name no) (do_not_autoplace no) (effects (font (size 1.27 1.27))))
  (property "Operating Temperature" "" (at 207.01 91.44 0) (hide yes) (show_name no) (do_not_autoplace no) (effects (font (size 1.27 1.27))))
  (property "Part" "" (at 207.01 91.44 0) (hide yes) (show_name no) (do_not_autoplace no) (effects (font (size 1.27 1.27))))
  (property "Process" "" (at 207.01 91.44 0) (hide yes) (show_name no) (do_not_autoplace no) (effects (font (size 1.27 1.27))))
  (property "Stock" "" (at 207.01 91.44 0) (hide yes) (show_name no) (do_not_autoplace no) (effects (font (size 1.27 1.27))))
  (property "Type" "" (at 207.01 91.44 0) (hide yes) (show_name no) (do_not_autoplace no) (effects (font (size 1.27 1.27))))
  (pin "2")
  (pin "6")
  (pin "4")
  (pin "1")
  (pin "3")
  (pin "5"))
 (symbol
  (lib_id "FRANK:GND")
  (at 148.59 85.09 90)
  (unit 1)
  (body_style 1)
  (exclude_from_sim no)
  (in_bom yes)
  (on_board yes)
  (in_pos_files yes)
  (dnp no)
  (property "Reference" "#PWR099" (at 154.94 85.09 0) (hide yes) (show_name no) (do_not_autoplace no) (effects (font (size 1.27 1.27))))
  (property "Value" "GND" (at 151.8412 84.963 90) (show_name no) (do_not_autoplace no) (effects (font (size 1.27 1.27)) (justify right)))
  (property "Footprint" "" (at 148.59 85.09 0) (hide yes) (show_name no) (do_not_autoplace no) (effects (font (size 1.27 1.27))))
  (property "Datasheet" "" (at 148.59 85.09 0) (hide yes) (show_name no) (do_not_autoplace no) (effects (font (size 1.27 1.27))))
  (property "Description" "Power symbol creates a global label with name \"GND\" , ground" (at 148.59 85.09 0) (hide yes) (show_name no) (do_not_autoplace no) (effects (font (size 1.27 1.27))))
  (pin "1")))
